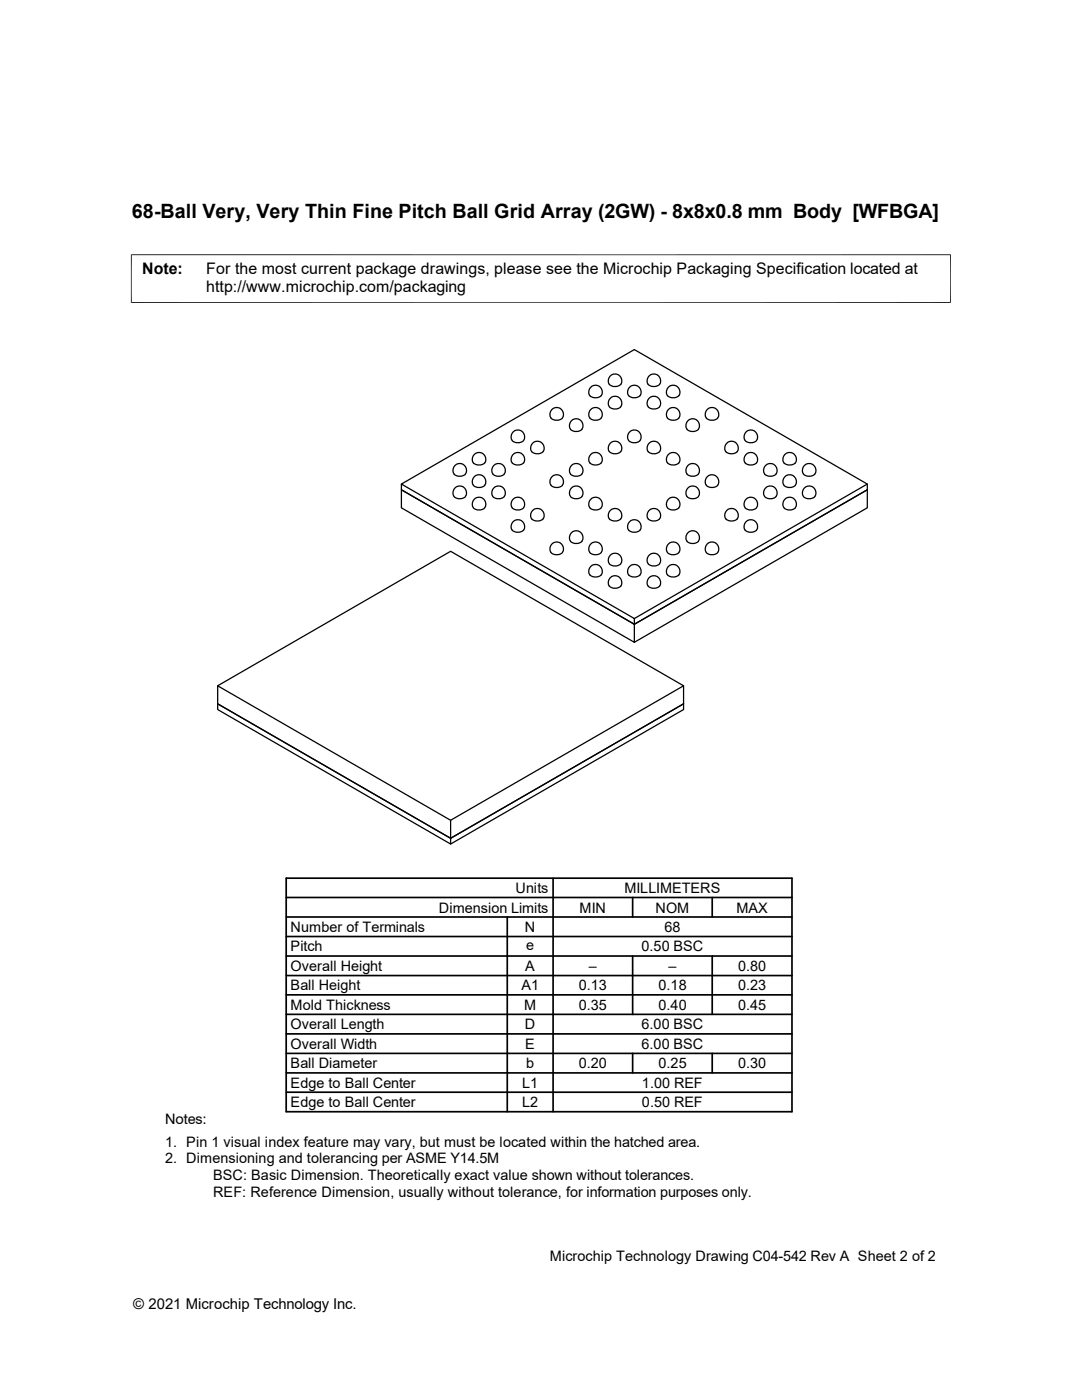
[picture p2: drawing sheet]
<svg xmlns="http://www.w3.org/2000/svg" width="216mm" height="279mm" viewBox="0 0 216 279" stroke-linecap="round" stroke-linejoin="round" font-family="sans-serif">
<g fill="none" stroke="#000" stroke-width=".25">
<path d="M117.9 77.3a1.31 1.31 0 0 1 1.9 0 1.31 1.31 0 0 1-.2 1.9 1.41 1.41 0 0 1-2.1-.9zM121.8 75.1a1.31 1.31 0 0 1 1.9-.1 1.31 1.31 0 0 1-.2 2 1.41 1.41 0 0 1-2.1-1zM125.6 77.3a1.31 1.31 0 0 1 1.9 0 1.31 1.31 0 0 1-.1 1.9 1.41 1.41 0 0 1-2.2-.9zM129.5 75.1a1.31 1.31 0 0 1 1.9-.1 1.31 1.31 0 0 1-.1 2 1.41 1.41 0 0 1-2.2-1zM133.3 77.3a1.31 1.31 0 0 1 2 0 1.31 1.31 0 0 1-.2 1.9 1.41 1.41 0 0 1-2.1-.9zM80.1 96.6l46.5-26.8 46.5 26.8v1.1l-46.5 26.9-46.5-26.9v3.6l46.5 26.9v-3.6l46.5-26.9v3.6l-46.5 26.9M90.6 94.6a1.75 1.75 0 0 0 2.3 0M90.6 99.1a1.75 1.75 0 0 0 2.3 0M90.6 94.6a1.35 1.35 0 0 1 1.1-2.1 1.35 1.35 0 0 1 1.2 2.1M90.6 99.1a1.35 1.35 0 0 1 1.1-2.1 1.35 1.35 0 0 1 1.2 2.1M94.4 96.9a1.75 1.75 0 0 0 2.3 0M94.4 96.8a1.35 1.35 0 0 1 1.2-2.1 1.35 1.35 0 0 1 1.1 2.1"/>
<path d="M94.6 90.7a1.31 1.31 0 0 1 1.9 0 1.31 1.31 0 0 1-.1 1.9 1.41 1.41 0 0 1-2.2-.9zM98.3 94.6a1.75 1.75 0 0 0 2.3 0M98.3 99.1a1.75 1.75 0 0 0 2.3 0M98.3 94.6a1.35 1.35 0 0 1 1.2-2.1 1.35 1.35 0 0 1 1.1 2.1M98.3 99.1a1.35 1.35 0 0 1 1.2-2.1 1.35 1.35 0 0 1 1.1 2.1M102.2 87.9a1.75 1.75 0 0 0 2.3 0M102.2 87.9a1.35 1.35 0 0 1 1.1-2.1 1.35 1.35 0 0 1 1.2 2.1M102.4 90.7a1.31 1.31 0 0 1 1.9 0 1.31 1.31 0 0 1-.2 1.9 1.41 1.41 0 0 1-2.1-.9zM106.3 88.5a1.31 1.31 0 0 1 1.9 0 1.31 1.31 0 0 1-.2 1.9 1.41 1.41 0 0 1-2.1-.9zM109.9 96.9a1.75 1.75 0 0 0 2.3 0M109.9 83.4a1.75 1.75 0 0 0 2.3 0M109.9 96.8a1.35 1.35 0 0 1 1.2-2.1 1.35 1.35 0 0 1 1.1 2.1"/>
<path d="M109.9 83.4a1.35 1.35 0 0 1 1.2-2.1 1.35 1.35 0 0 1 1.1 2.1M113.8 99.1a1.75 1.75 0 0 0 2.3 0M113.8 94.6a1.75 1.75 0 0 0 2.3 0M113.8 85.7a1.75 1.75 0 0 0 2.3 0M113.8 99.1a1.35 1.35 0 0 1 1.2-2.1 1.35 1.35 0 0 1 1.1 2.1M113.8 94.6a1.35 1.35 0 0 1 1.2-2.1 1.35 1.35 0 0 1 1.1 2.1M113.8 85.6a1.35 1.35 0 0 1 1.2-2 1.35 1.35 0 0 1 1.1 2M117.7 83.4a1.75 1.75 0 0 0 2.3 0M117.7 83.4a1.35 1.35 0 0 1 1.1-2.1 1.35 1.35 0 0 1 1.2 2.1M117.9 90.7a1.31 1.31 0 0 1 1.9 0 1.31 1.31 0 0 1-.2 1.9 1.41 1.41 0 0 1-2.1-.9zM121.6 81.2a1.75 1.75 0 0 0 2.3 0M121.6 81.2a1.35 1.35 0 0 1 1.1-2.1 1.35 1.35 0 0 1 1.2 2.1"/>
<path d="M121.8 88.5a1.31 1.31 0 0 1 1.9 0 1.31 1.31 0 0 1-.2 1.9 1.41 1.41 0 0 1-2.1-.9zM125.4 87.9a1.75 1.75 0 0 0 2.3 0M125.4 87.9a1.35 1.35 0 0 1 1.2-2.1 1.35 1.35 0 0 1 1.1 2.1M129.3 81.2a1.75 1.75 0 0 0 2.3 0M129.3 81.2a1.35 1.35 0 0 1 1.2-2.1 1.35 1.35 0 0 1 1.1 2.1M129.5 88.5a1.31 1.31 0 0 1 1.9 0 1.31 1.31 0 0 1-.1 1.9 1.41 1.41 0 0 1-2.2-.9zM133.2 83.4a1.75 1.75 0 0 0 2.3 0M133.2 83.4a1.35 1.35 0 0 1 1.1-2.1 1.35 1.35 0 0 1 1.2 2.1M133.3 90.7a1.31 1.31 0 0 1 2 0 1.31 1.31 0 0 1-.2 1.9 1.41 1.41 0 0 1-2.1-.9zM137.1 99.1a1.75 1.75 0 0 0 2.3 0M137.1 85.7a1.75 1.75 0 0 0 2.3 0M137.1 94.6a1.75 1.75 0 0 0 2.3 0"/>
<path d="M137.1 99.1a1.35 1.35 0 0 1 1.1-2.1 1.35 1.35 0 0 1 1.2 2.1M137.1 85.6a1.35 1.35 0 0 1 1.1-2 1.35 1.35 0 0 1 1.2 2M137.1 94.6a1.35 1.35 0 0 1 1.1-2.1 1.35 1.35 0 0 1 1.2 2.1M140.9 83.4a1.75 1.75 0 0 0 2.3 0M140.9 96.9a1.75 1.75 0 0 0 2.3 0M140.9 83.4a1.35 1.35 0 0 1 1.2-2.1 1.35 1.35 0 0 1 1.1 2.1M140.9 96.8a1.35 1.35 0 0 1 1.2-2.1 1.35 1.35 0 0 1 1.1 2.1M145 88.5a1.31 1.31 0 0 1 1.9 0 1.31 1.31 0 0 1-.1 1.9 1.41 1.41 0 0 1-2.2-.9zM148.7 87.9a1.75 1.75 0 0 0 2.3 0M148.7 87.9a1.35 1.35 0 0 1 1.1-2.1 1.35 1.35 0 0 1 1.2 2.1M148.8 90.7a1.31 1.31 0 0 1 2 0 1.31 1.31 0 0 1-.2 1.9 1.41 1.41 0 0 1-2.1-.9zM152.6 94.6a1.75 1.75 0 0 0 2.3 0"/>
<path d="M152.6 99.1a1.75 1.75 0 0 0 2.3 0M152.6 94.6a1.35 1.35 0 0 1 1.1-2.1 1.35 1.35 0 0 1 1.2 2.1M152.6 99.1a1.35 1.35 0 0 1 1.1-2.1 1.35 1.35 0 0 1 1.2 2.1M156.4 96.9a1.75 1.75 0 0 0 2.3 0M156.4 96.8a1.35 1.35 0 0 1 1.2-2.1 1.35 1.35 0 0 1 1.1 2.1M156.6 90.7a1.31 1.31 0 0 1 1.9 0 1.31 1.31 0 0 1-.1 1.9 1.41 1.41 0 0 1-2.2-.9zM160.3 99.1a1.75 1.75 0 0 0 2.3 0M160.3 94.6a1.75 1.75 0 0 0 2.3 0M160.3 99.1a1.35 1.35 0 0 1 1.2-2.1 1.35 1.35 0 0 1 1.1 2.1M160.3 94.6a1.35 1.35 0 0 1 1.2-2.1 1.35 1.35 0 0 1 1.1 2.1M173.1 96.6l-46.5 26.8v1.2l-46.5-26.9v-1.1l46.5 26.8M94.4 101.3a1.75 1.75 0 0 0 2.3 0"/>
<path d="M94.4 101.3a1.35 1.35 0 0 1 1.2-2.1 1.35 1.35 0 0 1 1.1 2.1M102.2 101.3a1.75 1.75 0 0 0 2.3 0M102.2 101.3a1.35 1.35 0 0 1 1.1-2.1 1.35 1.35 0 0 1 1.2 2.1M102.4 104.1a1.31 1.31 0 0 1 1.9 0 1.31 1.31 0 0 1-.2 1.9 1.41 1.41 0 0 1-2.1-.9zM106.3 101.9a1.31 1.31 0 0 1 1.9 0 1.31 1.31 0 0 1-.2 1.9 1.41 1.41 0 0 1-2.1-.9zM109.9 110.3a1.75 1.75 0 0 0 2.3 0M109.9 110.2a1.35 1.35 0 0 1 1.2-2 1.35 1.35 0 0 1 1.1 2M113.8 108a1.75 1.75 0 0 0 2.3 0M113.8 108a1.35 1.35 0 0 1 1.2-2.1 1.35 1.35 0 0 1 1.1 2.1M117.7 110.3a1.75 1.75 0 0 0 2.3 0M117.7 101.3a1.75 1.75 0 0 0 2.3 0M117.7 110.2a1.35 1.35 0 0 1 1.1-2 1.35 1.35 0 0 1 1.2 2"/>
<path d="M117.7 101.3a1.35 1.35 0 0 1 1.1-2.1 1.35 1.35 0 0 1 1.2 2.1M117.9 113.1a1.31 1.31 0 0 1 1.9 0 1.31 1.31 0 0 1-.2 1.9 1.41 1.41 0 0 1-2.1-1zM121.6 112.5a1.75 1.75 0 0 0 2.3 0M121.6 112.5a1.35 1.35 0 0 1 1.1-2.1 1.35 1.35 0 0 1 1.2 2.1M121.8 101.9a1.31 1.31 0 0 1 1.9 0 1.31 1.31 0 0 1-.2 1.9 1.41 1.41 0 0 1-2.1-.9zM121.8 115.3a1.31 1.31 0 0 1 1.9 0 1.31 1.31 0 0 1-.2 1.9 1.41 1.41 0 0 1-2.1-.9zM125.6 113.1a1.31 1.31 0 0 1 1.9 0 1.31 1.31 0 0 1-.1 1.9 1.41 1.41 0 0 1-2.2-1zM125.6 104.1a1.31 1.31 0 0 1 1.9 0 1.31 1.31 0 0 1-.1 1.9 1.41 1.41 0 0 1-2.2-.9zM129.3 112.5a1.75 1.75 0 0 0 2.3 0M129.3 112.5a1.35 1.35 0 0 1 1.2-2.1 1.35 1.35 0 0 1 1.1 2.1M129.5 101.9a1.31 1.31 0 0 1 1.9 0 1.31 1.31 0 0 1-.1 1.9 1.41 1.41 0 0 1-2.2-.9zM129.5 115.3a1.31 1.31 0 0 1 1.9 0 1.31 1.31 0 0 1-.1 1.9 1.41 1.41 0 0 1-2.2-.9z"/>
<path d="M133.2 101.3a1.75 1.75 0 0 0 2.3 0M133.2 110.3a1.75 1.75 0 0 0 2.3 0M133.2 101.3a1.35 1.35 0 0 1 1.1-2.1 1.35 1.35 0 0 1 1.2 2.1M133.2 110.2a1.35 1.35 0 0 1 1.1-2 1.35 1.35 0 0 1 1.2 2M133.3 113.1a1.31 1.31 0 0 1 2 0 1.31 1.31 0 0 1-.2 1.9 1.41 1.41 0 0 1-2.1-1zM137.1 108a1.75 1.75 0 0 0 2.3 0M137.1 108a1.35 1.35 0 0 1 1.1-2.1 1.35 1.35 0 0 1 1.2 2.1M140.9 110.3a1.75 1.75 0 0 0 2.3 0M140.9 110.2a1.35 1.35 0 0 1 1.2-2 1.35 1.35 0 0 1 1.1 2M145 101.9a1.31 1.31 0 0 1 1.9 0 1.31 1.31 0 0 1-.1 1.9 1.41 1.41 0 0 1-2.2-.9zM148.7 101.3a1.75 1.75 0 0 0 2.3 0M148.7 101.3a1.35 1.35 0 0 1 1.1-2.1 1.35 1.35 0 0 1 1.2 2.1"/>
<path d="M148.8 104.1a1.31 1.31 0 0 1 2 0 1.31 1.31 0 0 1-.2 1.9 1.41 1.41 0 0 1-2.1-.9zM156.4 101.3a1.75 1.75 0 0 0 2.3 0M156.4 101.3a1.35 1.35 0 0 1 1.2-2.1 1.35 1.35 0 0 1 1.1 2.1M43.4 136.9l46.5-26.9 46.5 26.9v3.6l-46.5 26.8v-3.6l-46.5-26.8v3.6l46.5 26.8 46.5-26.8v1.1l-46.5 26.8M136.4 136.9l-46.5 26.8M43.4 140.5l46.5 26.8v1.1l-46.5-26.8z"/>
</g>
<path d="M26.1 50.8h163.6M26.2 50.8v9.7M189.7 50.8v9.7M26.1 60.4h163.6" fill="none" stroke="#000" stroke-width=".2"/>
<g fill="none" stroke="#000" stroke-width=".34">
<path d="M57.1 175.3h100.9v46.6h-100.9zM57.1 179.1h100.9M110.4 175.3v46.6M126.2 179.1v3.9M142.1 179.1v3.9M57.1 194.7h100.9M57.1 190.8h100.9M57.1 186.9h100.9M57.1 183h100.9M57.1 198.5h100.9M101.2 183v38.9M126.2 190.8v11.6"/>
<path d="M142.1 190.8v11.6M57.1 206.3h100.9M57.1 210.2h100.9M57.1 202.4h100.9M57.1 214.1h100.9M57.1 218h100.9M126.2 210.2v3.9M142.1 210.2v3.9"/>
</g>
<text font-size="3.9" x="26.3" y="43.5">68-Ball Very, Very Thin Fine Pitch Ball Grid Array (2GW) - 8x8x0.8 mm Body [WFBGA]</text>
<g font-size="3.2">
<text x="28.4" y="54.6">Note:</text>
<text x="41.1" y="54.6">For the most current package drawings, please see the Microchip Packaging Specification located at</text>
<text x="41.1" y="58.3">http://www.microchip.com/packaging</text>
</g>
<text font-size="3" x="26.6" y="261.3">© 2021 Microchip Technology Inc.</text>
<g font-size="2.9">
<text x="102.9" y="178.2">Units</text>
<text x="124.6" y="178.2">MILLIMETERS</text>
<text x="58" y="186">Number of Terminals</text>
<text x="87.5" y="182.1">Dimension Limits</text>
<text x="104.7" y="186">N</text>
<text x="115.7" y="182.1">MIN</text>
<text x="130.8" y="182.1">NOM</text>
<text x="132.6" y="186">68</text>
<text x="146.9" y="182.1">MAX</text>
<text x="58" y="189.9">Pitch</text>
<text x="105" y="189.6">e</text>
<text x="128" y="189.9">0.50 BSC</text>
<text x="58" y="193.8">Overall Height</text>
<text x="58" y="197.7">Ball Height</text>
<text x="104.1" y="197.7">A1</text>
<text x="104.8" y="193.8">A</text>
<text x="115.5" y="197.7">0.13</text>
<text x="117.5" y="193.8">–</text>
<text x="131.4" y="197.7">0.18</text>
<text x="133.4" y="193.8">–</text>
<text x="147.3" y="193.8">0.80</text>
<text x="147.3" y="197.7">0.23</text>
<text x="58" y="201.5">Mold Thickness</text>
<text x="104.6" y="201.5">M</text>
<text x="115.5" y="201.5">0.35</text>
<text x="131.4" y="201.5">0.40</text>
<text x="147.3" y="201.5">0.45</text>
<text x="58" y="209.3">Overall Width</text>
<text x="58" y="205.4">Overall Length</text>
<text x="104.7" y="205.4">D</text>
<text x="104.8" y="209.3">E</text>
<text x="128" y="205.4">6.00 BSC</text>
<text x="128" y="209.3">6.00 BSC</text>
<text x="58" y="213.2">Ball Diameter</text>
<text x="105" y="213.2">b</text>
<text x="115.5" y="213.2">0.20</text>
<text x="131.4" y="213.2">0.25</text>
<text x="147.3" y="213.2">0.30</text>
<text x="58" y="217.1">Edge to Ball Center</text>
<text x="58" y="221">Edge to Ball Center</text>
<text x="104.2" y="217.1">L1</text>
<text x="104.2" y="221">L2</text>
<text x="128.1" y="217.1">1.00 REF</text>
<text x="128.1" y="221">0.50 REF</text>
<text x="32.9" y="224.3">Notes:</text>
<text x="32.9" y="228.9">1. Pin 1 visual index feature may vary, but must be located within the hatched area.</text>
<text x="32.9" y="232.2">2. Dimensioning and tolerancing per ASME Y14.5M</text>
<text x="42.5" y="238.8">REF: Reference Dimension, usually without tolerance, for information purposes only.</text>
<text x="42.5" y="235.5">BSC: Basic Dimension. Theoretically exact value shown without tolerances.</text>
<text x="109.7" y="251.6">Microchip Technology Drawing C04-542 Rev A Sheet 2 of 2</text>
</g>
</svg>
